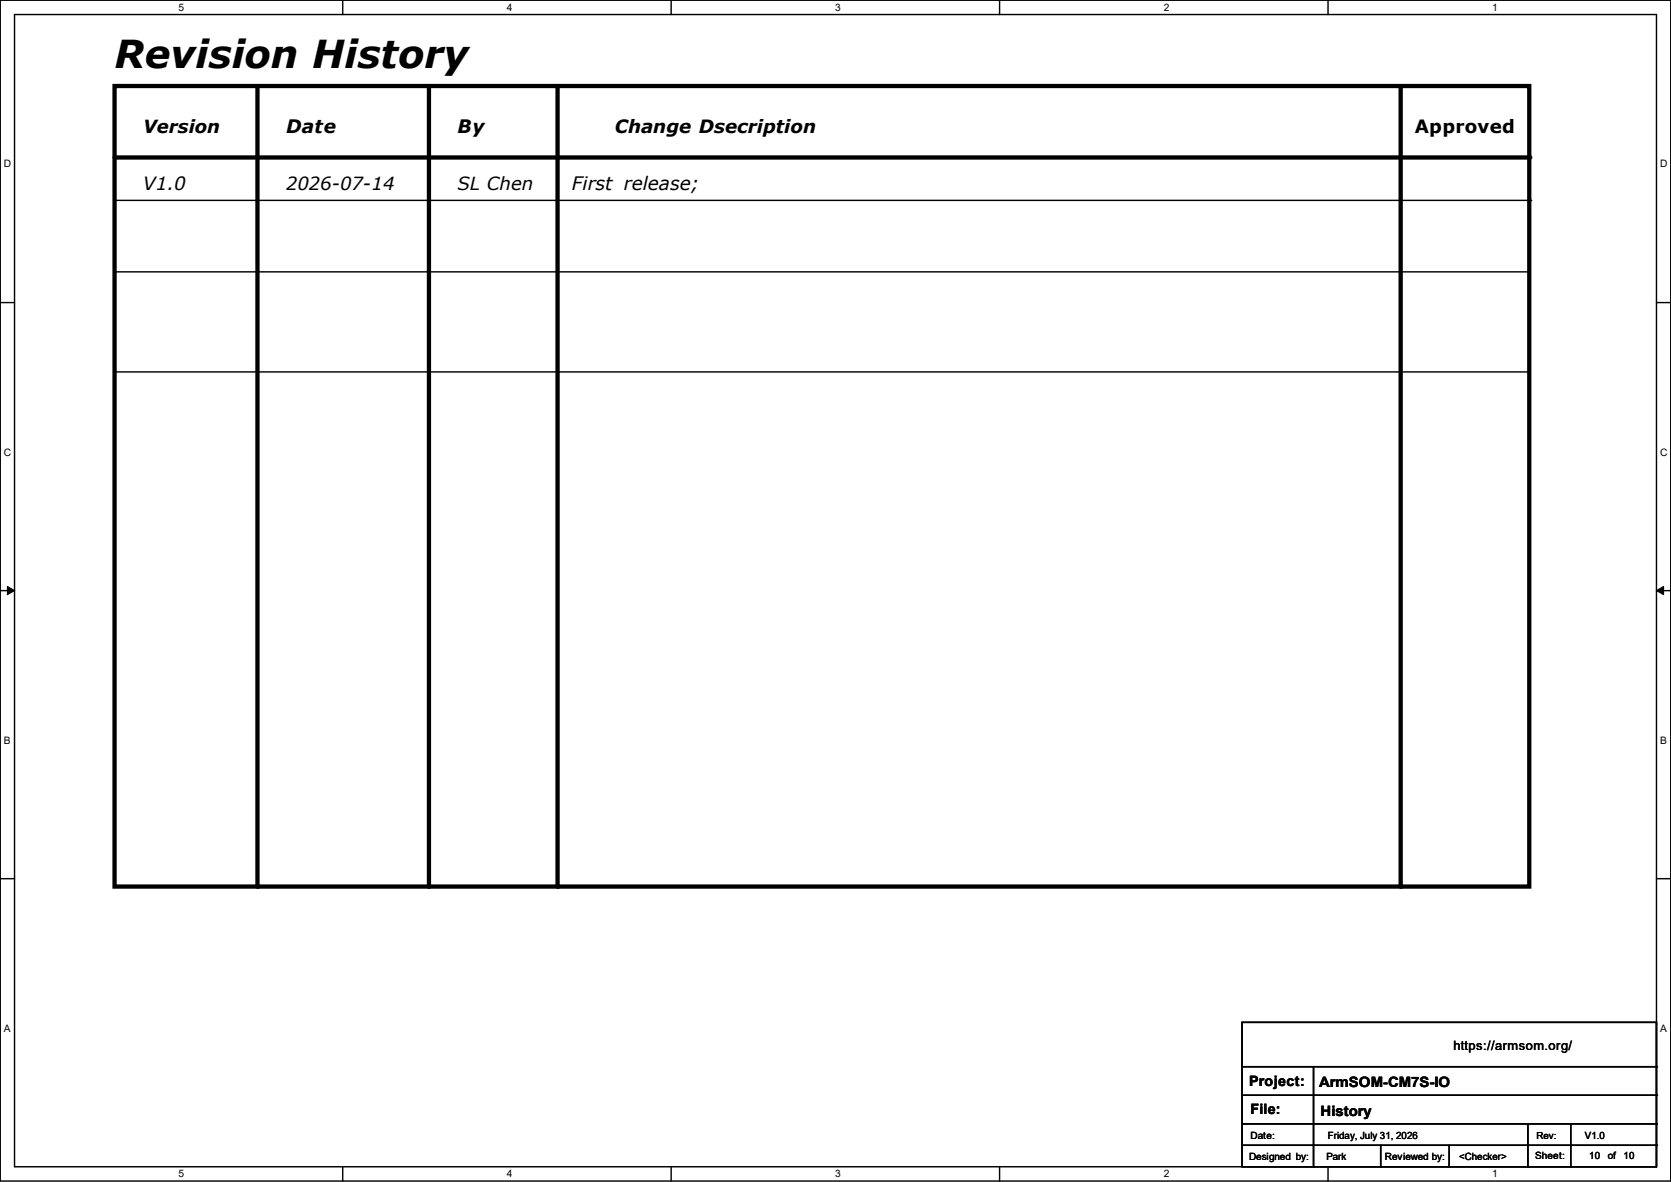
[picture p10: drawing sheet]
<svg xmlns="http://www.w3.org/2000/svg" width="297mm" height="210mm" viewBox="0 0 297 210" stroke-linecap="round" stroke-linejoin="round" font-family="sans-serif">
<path d="M0 0h297v209.8h-297zM2.6 2.6h291.8v204.7h-291.8z" fill="none" stroke="#000" stroke-width=".25"/>
<g fill="#fff">
<path d="M31.7 .3h1v2h-1z"/>
<path d="M31.7 207.6h1v1.9h-1z"/>
</g>
<path d="M60.9 0v2.6M60.9 207.3v2.5" fill="none" stroke="#000" stroke-width=".25"/>
<g fill="#fff">
<path d="M90.1 .3h1v2h-1z"/>
<path d="M90.1 207.6h1v1.9h-1z"/>
</g>
<path d="M119.3 0v2.6M119.3 207.3v2.5" fill="none" stroke="#000" stroke-width=".25"/>
<g fill="#fff">
<path d="M148.5 .3h.9v2h-.9z"/>
<path d="M148.5 207.6h.9v1.9h-.9z"/>
</g>
<path d="M177.7 0v2.6M177.7 207.3v2.5" fill="none" stroke="#000" stroke-width=".25"/>
<g fill="#fff">
<path d="M206.8 .3h1v2h-1z"/>
<path d="M206.8 207.6h1v1.9h-1z"/>
</g>
<path d="M236.1 0v2.6M236.1 207.3v2.5" fill="none" stroke="#000" stroke-width=".25"/>
<g fill="#fff">
<path d="M265.2 .3h1v2h-1z"/>
<path d="M265.2 207.6h1v1.9h-1z"/>
<path d="M.7 28.2h1.2v1.9h-1.2z"/>
<path d="M295.1 28.2h1.2v1.9h-1.2z"/>
<path d="M.7 79.3h1.2v2h-1.2z"/>
<path d="M295.1 79.3h1.2v2h-1.2z"/>
</g>
<path d="M0 53.8h2.6M294.4 53.8h2.6" fill="none" stroke="#000" stroke-width=".25"/>
<g fill="#fff">
<path d="M.7 130.5h1.2v2h-1.2z"/>
<path d="M295.1 130.5h1.1v2h-1.1z"/>
</g>
<path d="M0 104.9h2.6M294.4 104.9h2.6" fill="none" stroke="#000" stroke-width=".25"/>
<path d="M1.3 104.2l1.3 .7-1.3 .8zM294.4 104.9l1.3-.7v1.5z" fill="#000" stroke="#000" stroke-width=".18"/>
<g fill="#fff">
<path d="M.7 181.7h1.2v2h-1.2z"/>
<path d="M295.1 181.7h1.1v2h-1.1z"/>
</g>
<g fill="none" stroke="#000" stroke-width=".25">
<path d="M20.6 35.6h251.5M272.1 35.6h.1M20.4 48.3h251.4M271.8 48.3h.1M20.4 66.1h251.4M271.8 66.1h.1M0 156.1h2.6M294.4 156.1h2.6M220.8 181.7h73.6v25.6h-73.6zM220.8 189.5h73.6M220.8 194.6h73.6M220.8 199.7h73.6"/>
<path d="M233.5 189.5v17.8M271.6 199.7v7.6M279.2 199.7v7.6M294.4 189.5h.1M294.4 194.6h.1M294.4 199.7h.1M220.8 203.5h73.6M233.5 207.3h.1M245.4 207.3h.1M245.4 203.5v3.8M257.6 207.3h.1M257.6 203.5v3.8"/>
<path d="M271.6 207.3h.1M279.2 207.3h.1M294.4 203.5h.1"/>
</g>
<path d="M20.4 15.3h251.4v142.2h-251.4zM45.8 15.3v142.2M76.2 15.3v142.2M99.1 15.3v142.2M249 15.3v142.2M20.4 28h251.4" fill="none" stroke="#000" stroke-width=".76"/>
<g fill="#000">
<circle cx="271.8" cy="28" r=".38"/>
<circle cx="45.8" cy="157.5" r=".38"/>
<circle cx="76.2" cy="157.5" r=".38"/>
<circle cx="99.1" cy="157.5" r=".38"/>
<circle cx="249" cy="157.5" r=".38"/>
</g>
<text font-size="6.9" x="20.4" y="12">Revision History</text>
<g font-size="3.3">
<text x="50.8" y="23.7">Date</text>
<text x="81.3" y="23.7">By</text>
<text x="109.3" y="23.6">Change Dsecription</text>
<text x="251.5" y="23.6">Approved</text>
<text x="25.4" y="33.8">V1.0</text>
<text x="101.6" y="33.8">First release;</text>
</g>
<g font-size="3.2">
<text x="25.4" y="23.6">Version</text>
<text x="50.8" y="33.8">2026-07-14</text>
<text x="81.3" y="33.8">SL Chen</text>
</g>
<g font-size="2.5">
<text x="222" y="192.9">Project:</text>
<text x="222.3" y="198">File:</text>
<text x="234.5" y="193.2">ArmSOM-CM7S-IO</text>
<text x="234.7" y="198.2">History</text>
</g>
<text font-size="2.3" x="258.4" y="186.5">https://armsom.org/</text>
<g font-size="1.8">
<text x="31.7" y="1.9">5</text>
<text x="90.1" y="1.9">4</text>
<text x="148.5" y="1.9">3</text>
<text x="206.8" y="1.9">2</text>
<text x="265.2" y="1.9">1</text>
<text x=".7" y="29.8">D</text>
<text x="295.1" y="29.8">D</text>
<text x=".7" y="80.9">C</text>
<text x="295.1" y="80.9">C</text>
<text x=".7" y="132.1">B</text>
<text x="295.1" y="132.1">B</text>
<text x=".7" y="183.3">A</text>
<text x="295.1" y="183.3">A</text>
<text x="222.3" y="202.3">Date:</text>
<text x="236" y="202.3">Friday, July 31, 2026</text>
<text x="281.7" y="202.3">V1.0</text>
<text x="31.7" y="209.2">5</text>
<text x="90.1" y="209.2">4</text>
<text x="148.5" y="209.2">3</text>
<text x="206.8" y="209.2">2</text>
<text x="222" y="206.1">Designed by:</text>
<text x="235.7" y="206.1">Park</text>
<text x="246.2" y="206.1">Reviewed by:</text>
<text x="259.4" y="206.1">&lt;Checker&gt;</text>
<text x="265.2" y="209.2">1</text>
<text x="272.8" y="205.9">Sheet:</text>
<text x="282.5" y="205.9">10</text>
<text x="285.8" y="205.9">of</text>
<text x="288.6" y="205.9">10</text>
</g>
<text font-size="1.7" x="273.1" y="202.3">Rev:</text>
</svg>
